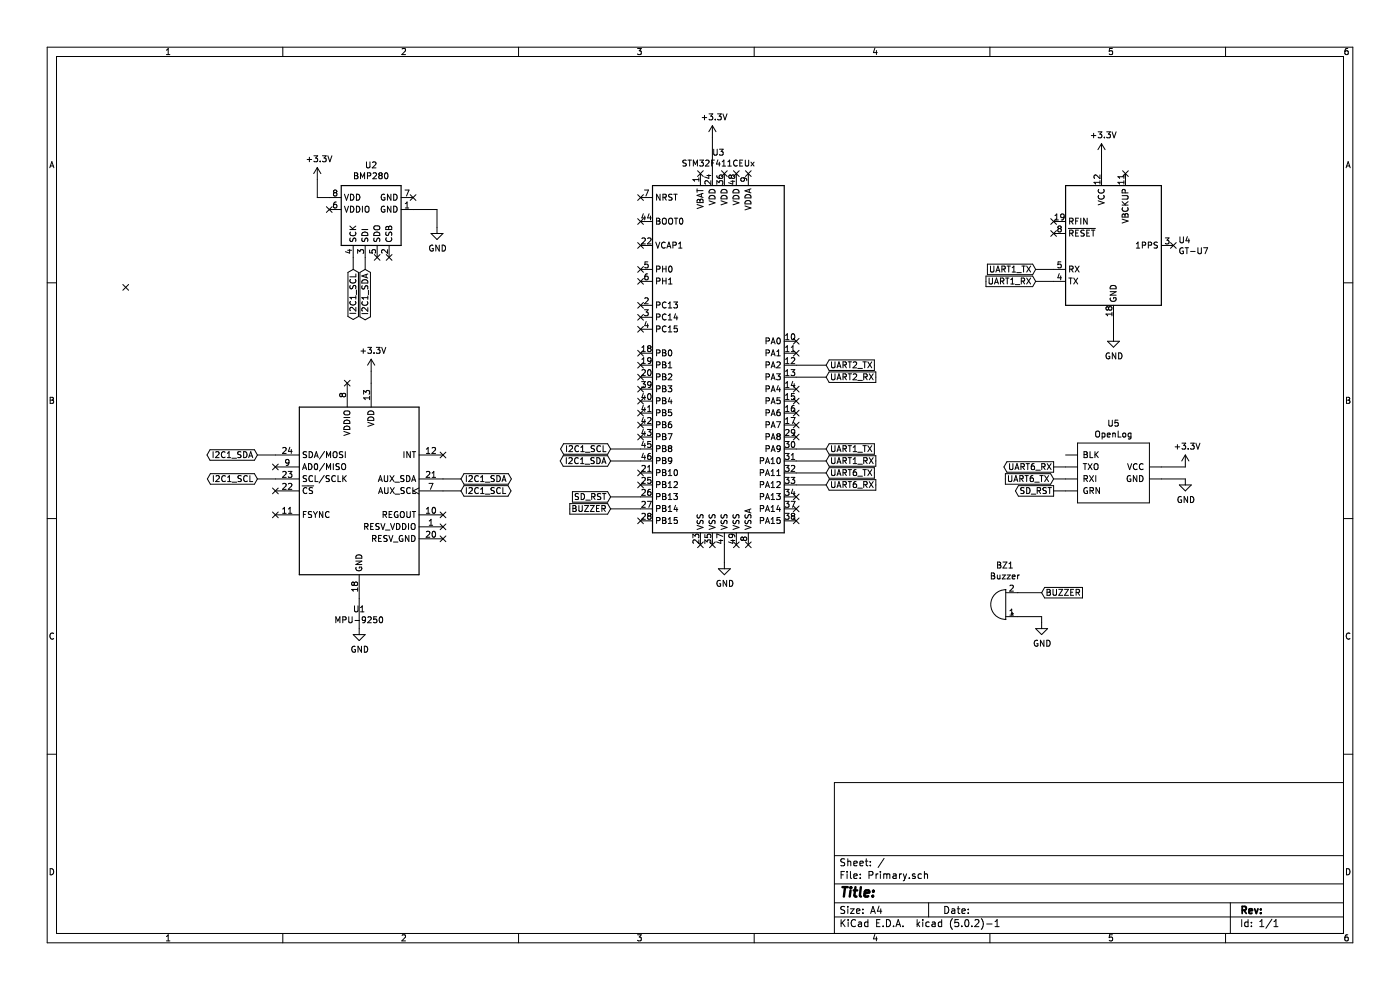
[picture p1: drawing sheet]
EESchema Schematic File Version 4
LIBS:Primary-cache
EELAYER 26 0
EELAYER END
$Descr A4 11693 8268
encoding utf-8
Sheet 1 1
Title ""
Date ""
Rev ""
Comp ""
Comment1 ""
Comment2 ""
Comment3 ""
Comment4 ""
$EndDescr
$Comp
L MCU_ST_STM32F4:STM32F411CEUx U3
U 1 1
P 6050 2950
F 0 "U3" H 6000 4628 50  0000 C CNN
F 1 "STM32F411CEUx" H 6000 4537 50  0000 C CNN
F 2 "Package_DFN_QFN:QFN-48-1EP_7x7mm_P0.5mm_EP5.6x5.6mm" H 5450 1450 50  0001 R CNN
F 3 "http://www.st.com/st-web-ui/static/active/en/resource/technical/document/datasheet/DM00115249.pdf" H 6050 2950 50  0001 C CNN
	1    6050 2950
	1    0    0    -1  
$EndComp
Wire Wire Line
	5950 1450 5950 1150
$Comp
L power:+3.3V #PWR0101
U 1 1
P 5950 1150
F 0 "#PWR0101" H 5950 1000 50  0001 C CNN
F 1 "+3.3V" H 5965 1323 50  0000 C CNN
F 2 "" H 5950 1150 50  0001 C CNN
F 3 "" H 5950 1150 50  0001 C CNN
	1    5950 1150
	1    0    0    -1  
$EndComp
Text GLabel 6900 3050 2    50   Input ~ 0
UART2_TX
Text GLabel 6900 3150 2    50   Input ~ 0
UART2_RX
Text GLabel 6900 3850 2    50   Input ~ 0
UART1_RX
Text GLabel 6900 4050 2    50   Input ~ 0
UART6_RX
Text GLabel 6900 3750 2    50   Input ~ 0
UART1_TX
Text GLabel 6900 3950 2    50   Input ~ 0
UART6_TX
Text GLabel 5100 4150 0    50   Input ~ 0
SD_RST
Text GLabel 5100 3750 0    50   BiDi ~ 0
I2C1_SCL
Text GLabel 5100 3850 0    50   BiDi ~ 0
I2C1_SDA
$Comp
L Sensor_Pressure:BMP280 U2
U 1 1
P 3150 1750
F 0 "U2" V 3517 1800 50  0000 C CNN
F 1 "BMP280" V 3426 1800 50  0000 C CNN
F 2 "Package_LGA:Bosch_LGA-8_2x2.5mm_P0.65mm_ClockwisePinNumbering" H 3150 1050 50  0001 C CNN
F 3 "https://ae-bst.resource.bosch.com/media/_tech/media/datasheets/BST-BMP280-DS001-19.pdf" H 3150 1750 50  0001 C CNN
	1    3150 1750
	0    -1   -1   0   
$EndComp
$Comp
L power:GND #PWR0102
U 1 1
P 6050 4700
F 0 "#PWR0102" H 6050 4450 50  0001 C CNN
F 1 "GND" H 6055 4527 50  0000 C CNN
F 2 "" H 6050 4700 50  0001 C CNN
F 3 "" H 6050 4700 50  0001 C CNN
	1    6050 4700
	1    0    0    -1  
$EndComp
Wire Wire Line
	6050 4550 6050 4700
Wire Wire Line
	2750 1650 2650 1650
Wire Wire Line
	2650 1650 2650 1500
$Comp
L power:+3.3V #PWR0103
U 1 1
P 2650 1500
F 0 "#PWR0103" H 2650 1350 50  0001 C CNN
F 1 "+3.3V" H 2665 1673 50  0000 C CNN
F 2 "" H 2650 1500 50  0001 C CNN
F 3 "" H 2650 1500 50  0001 C CNN
	1    2650 1500
	1    0    0    -1  
$EndComp
Wire Wire Line
	3450 1750 3650 1750
Wire Wire Line
	3650 1750 3650 1900
$Comp
L power:GND #PWR0104
U 1 1
P 3650 1900
F 0 "#PWR0104" H 3650 1650 50  0001 C CNN
F 1 "GND" H 3655 1727 50  0000 C CNN
F 2 "" H 3650 1900 50  0001 C CNN
F 3 "" H 3650 1900 50  0001 C CNN
	1    3650 1900
	1    0    0    -1  
$EndComp
Text GLabel 2950 2250 3    50   BiDi ~ 0
I2C1_SCL
Text GLabel 3050 2250 3    50   BiDi ~ 0
I2C1_SDA
$Comp
L Sensor_Motion:MPU-9250 U1
U 1 1
P 3000 4100
F 0 "U1" H 3000 3114 50  0000 C CNN
F 1 "MPU-9250" H 3000 3023 50  0000 C CNN
F 2 "Sensor_Motion:InvenSense_QFN-24_3x3mm_P0.4mm" H 3000 3100 50  0001 C CNN
F 3 "https://store.invensense.com/datasheets/invensense/MPU9250REV1.0.pdf" H 3000 3950 50  0001 C CNN
	1    3000 4100
	1    0    0    -1  
$EndComp
$Comp
L power:GND #PWR0105
U 1 1
P 3000 5250
F 0 "#PWR0105" H 3000 5000 50  0001 C CNN
F 1 "GND" H 3005 5077 50  0000 C CNN
F 2 "" H 3000 5250 50  0001 C CNN
F 3 "" H 3000 5250 50  0001 C CNN
	1    3000 5250
	1    0    0    -1  
$EndComp
Wire Wire Line
	3000 5250 3000 5000
$Comp
L power:+3.3V #PWR0106
U 1 1
P 3100 3100
F 0 "#PWR0106" H 3100 2950 50  0001 C CNN
F 1 "+3.3V" H 3115 3273 50  0000 C CNN
F 2 "" H 3100 3100 50  0001 C CNN
F 3 "" H 3100 3100 50  0001 C CNN
	1    3100 3100
	1    0    0    -1  
$EndComp
Wire Wire Line
	3100 3100 3100 3200
Text GLabel 2150 4000 0    50   BiDi ~ 0
I2C1_SCL
Text GLabel 3850 4100 2    50   BiDi ~ 0
I2C1_SCL
Text GLabel 3850 4000 2    50   BiDi ~ 0
I2C1_SDA
Text GLabel 2150 3800 0    50   BiDi ~ 0
I2C1_SDA
$Comp
L RF_GPS:RXM-GPS-RM U4
U 1 1
P 9300 2050
F 0 "U4" H 9841 2096 50  0000 L CNN
F 1 "GT-U7" H 9841 2005 50  0000 L CNN
F 2 "RF_Module:Linx_RXM-GPS" H 9900 1450 50  0001 C CNN
F 3 "https://linxtechnologies.com/wp/wp-content/uploads/rxm-gps-rm.pdf" H 9600 1750 50  0001 C CNN
	1    9300 2050
	1    0    0    -1  
$EndComp
Wire Wire Line
	9200 1450 9200 1300
$Comp
L power:+3.3V #PWR0107
U 1 1
P 9200 1300
F 0 "#PWR0107" H 9200 1150 50  0001 C CNN
F 1 "+3.3V" H 9215 1473 50  0000 C CNN
F 2 "" H 9200 1300 50  0001 C CNN
F 3 "" H 9200 1300 50  0001 C CNN
	1    9200 1300
	1    0    0    -1  
$EndComp
$Comp
L power:GND #PWR0108
U 1 1
P 9300 2800
F 0 "#PWR0108" H 9300 2550 50  0001 C CNN
F 1 "GND" H 9305 2627 50  0000 C CNN
F 2 "" H 9300 2800 50  0001 C CNN
F 3 "" H 9300 2800 50  0001 C CNN
	1    9300 2800
	1    0    0    -1  
$EndComp
Wire Wire Line
	9300 2650 9300 2800
Text GLabel 8650 2250 0    50   Input ~ 0
UART1_TX
Text GLabel 8650 2350 0    50   Input ~ 0
UART1_RX
$Comp
L utility:OpenLog U5
U 1 1
P 9300 3950
F 0 "U5" H 9300 4365 50  0000 C CNN
F 1 "OpenLog" H 9300 4274 50  0000 C CNN
F 2 "" H 9200 4250 50  0001 C CNN
F 3 "" H 9200 4250 50  0001 C CNN
	1    9300 3950
	1    0    0    -1  
$EndComp
$Comp
L power:GND #PWR0109
U 1 1
P 9900 4000
F 0 "#PWR0109" H 9900 3750 50  0001 C CNN
F 1 "GND" H 9905 3827 50  0000 C CNN
F 2 "" H 9900 4000 50  0001 C CNN
F 3 "" H 9900 4000 50  0001 C CNN
	1    9900 4000
	1    0    0    -1  
$EndComp
$Comp
L power:+3.3V #PWR0110
U 1 1
P 9900 3900
F 0 "#PWR0110" H 9900 3750 50  0001 C CNN
F 1 "+3.3V" H 9915 4073 50  0000 C CNN
F 2 "" H 9900 3900 50  0001 C CNN
F 3 "" H 9900 3900 50  0001 C CNN
	1    9900 3900
	1    0    0    -1  
$EndComp
Wire Wire Line
	9900 3900 9700 3900
Wire Wire Line
	9700 4000 9900 4000
Text GLabel 8800 4100 0    50   Output ~ 0
SD_RST
Text GLabel 8800 4000 0    50   Input ~ 0
UART6_TX
Text GLabel 8800 3900 0    50   Output ~ 0
UART6_RX
$Comp
L Device:Buzzer BZ1
U 1 1
P 8400 5050
F 0 "BZ1" H 8406 4725 50  0000 C CNN
F 1 "Buzzer" H 8406 4816 50  0000 C CNN
F 2 "" V 8375 5150 50  0001 C CNN
F 3 "~" V 8375 5150 50  0001 C CNN
	1    8400 5050
	-1   0    0    1   
$EndComp
Text GLabel 5100 4250 0    50   Input ~ 0
BUZZER
Text GLabel 8700 4950 2    50   Input ~ 0
BUZZER
Wire Wire Line
	8700 4950 8500 4950
Wire Wire Line
	8500 5150 8700 5150
Wire Wire Line
	8700 5150 8700 5200
$Comp
L power:GND #PWR0111
U 1 1
P 8700 5200
F 0 "#PWR0111" H 8700 4950 50  0001 C CNN
F 1 "GND" H 8705 5027 50  0000 C CNN
F 2 "" H 8700 5200 50  0001 C CNN
F 3 "" H 8700 5200 50  0001 C CNN
	1    8700 5200
	1    0    0    -1  
$EndComp
Wire Wire Line
	8800 4100 8900 4100
Wire Wire Line
	8800 3900 8900 3900
Wire Wire Line
	8800 4000 8900 4000
Wire Wire Line
	6650 3050 6900 3050
Wire Wire Line
	6650 3150 6900 3150
Wire Wire Line
	6650 3750 6900 3750
Wire Wire Line
	6650 3850 6900 3850
Wire Wire Line
	6650 3950 6900 3950
Wire Wire Line
	6650 4050 6900 4050
Wire Wire Line
	5100 3750 5350 3750
Wire Wire Line
	5100 3850 5350 3850
Wire Wire Line
	5100 4150 5350 4150
Wire Wire Line
	5100 4250 5350 4250
Wire Wire Line
	8650 2250 8800 2250
Wire Wire Line
	8800 2350 8650 2350
Wire Wire Line
	2950 2150 2950 2250
Wire Wire Line
	3050 2150 3050 2250
Wire Wire Line
	3700 4000 3850 4000
Wire Wire Line
	3850 4100 3700 4100
Wire Wire Line
	2150 3800 2300 3800
Wire Wire Line
	2150 4000 2300 4000
NoConn ~ 9400 1450
NoConn ~ 8800 1850
NoConn ~ 8800 1950
NoConn ~ 9800 2050
NoConn ~ 5850 4550
NoConn ~ 5950 4550
NoConn ~ 6150 4550
NoConn ~ 6250 4550
NoConn ~ 6650 4350
NoConn ~ 6650 4250
NoConn ~ 6650 4150
NoConn ~ 6650 3650
NoConn ~ 6650 3550
NoConn ~ 6650 3450
NoConn ~ 6650 3350
NoConn ~ 6650 3250
NoConn ~ 6650 2950
NoConn ~ 6650 2850
NoConn ~ 5350 3350
NoConn ~ 5350 3250
NoConn ~ 5350 3150
NoConn ~ 5350 3050
NoConn ~ 5350 2950
NoConn ~ 5350 2250
NoConn ~ 5350 2350
NoConn ~ 5350 2550
NoConn ~ 5350 2650
NoConn ~ 5350 2750
NoConn ~ 5350 1650
NoConn ~ 5350 1850
NoConn ~ 5350 2050
NoConn ~ 5850 1450
NoConn ~ 6050 1450
NoConn ~ 6150 1450
NoConn ~ 6250 1450
NoConn ~ 3150 2150
NoConn ~ 3250 2150
NoConn ~ 3450 1650
NoConn ~ 2750 1750
NoConn ~ 2900 3200
NoConn ~ 2300 3900
NoConn ~ 2300 4100
NoConn ~ 2300 4300
NoConn ~ 3700 4300
NoConn ~ 3700 4400
NoConn ~ 3700 4500
NoConn ~ 3700 3800
NoConn ~ 1050 2400
NoConn ~ 5350 3450
NoConn ~ 5350 3550
NoConn ~ 5350 3650
NoConn ~ 5350 3950
NoConn ~ 5350 4050
NoConn ~ 5350 4350
$EndSCHEMATC
